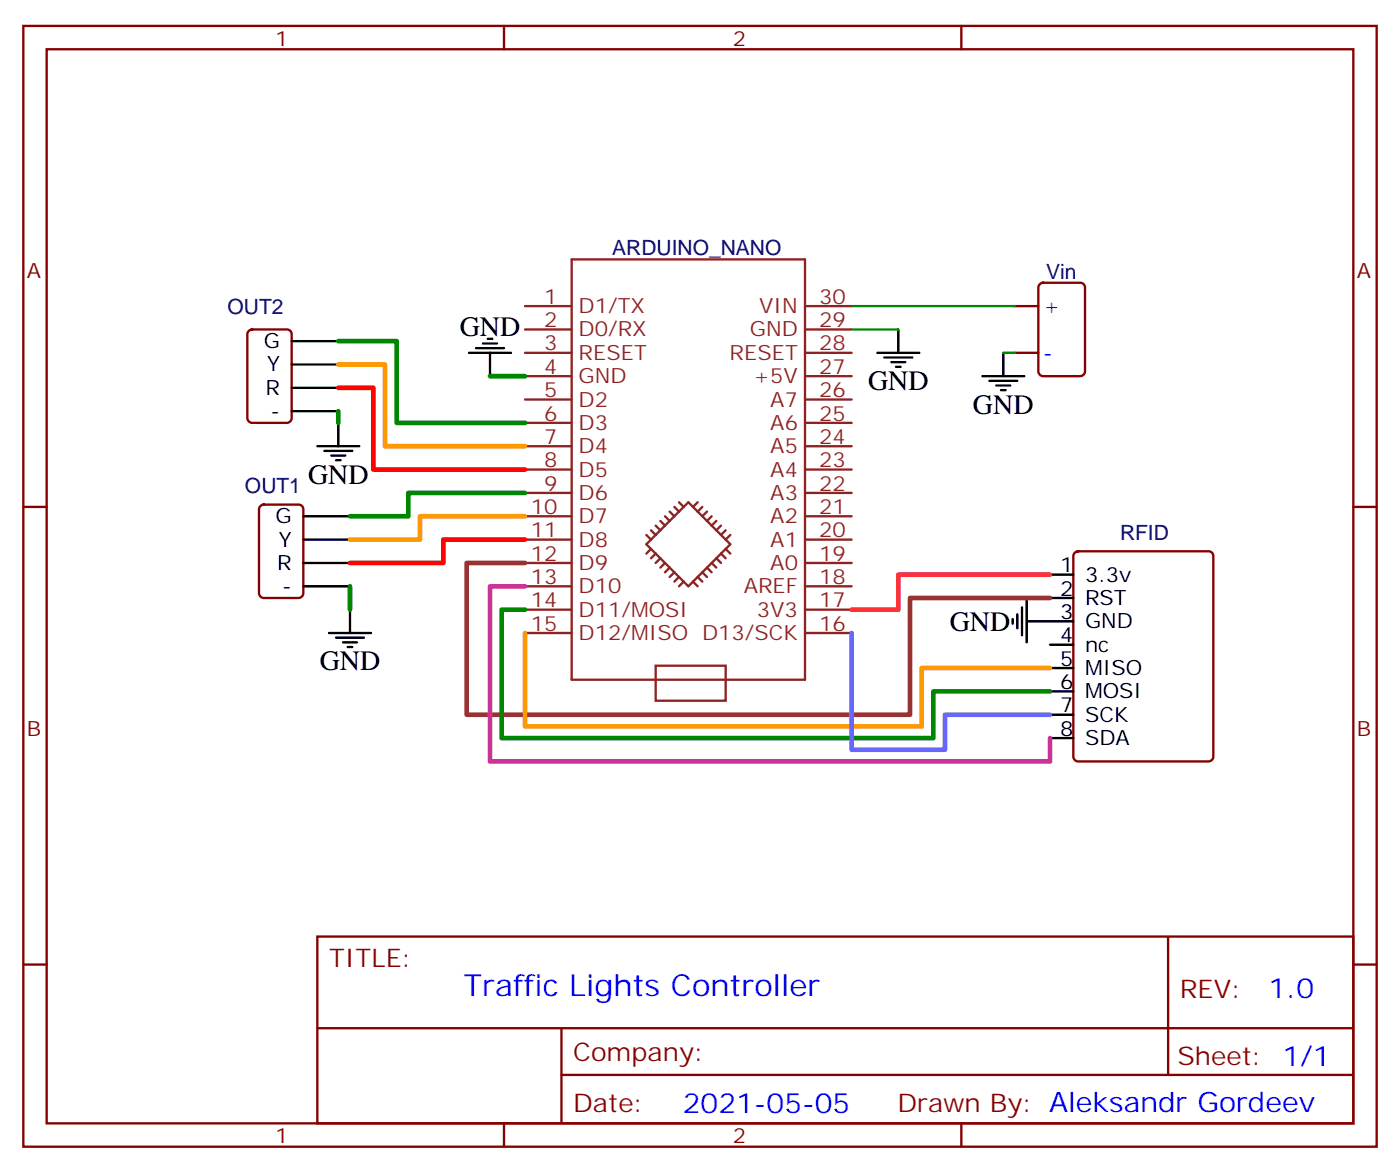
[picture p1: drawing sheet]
<svg xmlns="http://www.w3.org/2000/svg" width="212mm" height="177mm" viewBox="0 0 212 177" stroke-linecap="round" stroke-linejoin="round" font-family="sans-serif">
<g fill="none" stroke="#870000" stroke-width=".35">
<path d="M3.5 3.9h204.6v169.3h-204.6zM7.1 7.4h197.5v162.3h-197.5zM76.2 3.9v3.5M145.3 3.9v3.5M37.6 50l.5-.2h5.3a.71 .71 0 0 1 .7 .7v12.7a.76 .76 0 0 1-.7 .7h-5.3a.76 .76 0 0 1-.7-.7v-12.7zM153.5 46.2h3.5M153.5 53.3h3.5M157.2 42.9l.5-.2h5.6a.71 .71 0 0 1 .7 .7v12.7a.76 .76 0 0 1-.7 .7h-5.6a.76 .76 0 0 1-.7-.7v-12.7zM3.5 76.6h3.6M39.4 76.4l.5-.2h5.3a.71 .71 0 0 1 .7 .7v12.7a.76 .76 0 0 1-.7 .7h-5.3a.76 .76 0 0 1-.7-.7v-12.7zM204.6 76.6h3.5M162.5 83.5l.5-.2h19.7a.71 .71 0 0 1 .7 .7v30.3a.76 .76 0 0 1-.7 .7h-19.7a.76 .76 0 0 1-.7-.7v-30.3z"/>
<path d="M3.5 145.7h3.6M48 141.5h156.6v28.2h-156.6zM48 155.3h156.5M84.9 155.3v14.2M176.6 141.5v20.9M204.6 145.7h3.5M76.2 169.7v3.5M84.9 162.4h119.6M145.3 169.7v3.5"/>
</g>
<g fill="none" stroke="#8c2424" stroke-width=".35">
<path d="M86.4 39.2h35.3v63.5h-35.3zM79.4 56.8h7M79.4 53.3h7M79.4 49.8h7M79.4 46.2h7M121.7 56.8h7.1M121.7 53.3h7.1M121.7 49.8h7.1M121.7 46.2h7.1M79.4 78h7M79.4 74.5h7M79.4 70.9h7"/>
<path d="M79.4 67.4h7M79.4 63.9h7M79.4 60.4h7M99.1 79.4l.7 .7M99.8 78.7l.7 .7M100.5 78l.7 .7M101.2 77.3l.8 .7M102 76.6l.7 .7M102.7 75.9l.7 .7M105.5 75.9l-.7 .7M106.2 76.6l-.7 .7M106.9 77.3l-.7 .7"/>
<path d="M107.6 78l-.7 .7M108.3 78.7l-.7 .7M109 79.4l-.7 .7M121.7 78h7.1M121.7 74.5h7.1M121.7 70.9h7.1M121.7 67.4h7.1M121.7 63.9h7.1M121.7 60.4h7.1M79.4 92.1h7M79.4 88.6h7M79.4 85.1h7"/>
<path d="M79.4 81.5h7M79.4 95.6h7M97.7 82.2l6.4-6.3 6.3 6.3-6.3 6.4zM97.7 80.8l.7 .7M98.4 82.9l-.7 .7M98.4 80.1l.7 .7M99.1 83.6l-.7 .7M99.8 84.3l-.7 .8M100.5 85.1l-.7 .7M101.2 85.8l-.7 .7M102 86.5l-.8 .7M102.7 87.2l-.7 .7"/>
<path d="M103.4 87.9l-.7 .7M104.8 87.9l.7 .7M105.5 87.2l.7 .7M106.2 86.5l.7 .7M106.9 85.8l.7 .7M107.6 85.1l.7 .7M108.3 84.3l.7 .8M109 83.6l.7 .7M109.7 82.9l.7 .7M109.7 80.1l-.7 .7M110.4 80.8l-.7 .7M121.7 92.1h7.1"/>
<path d="M121.7 88.6h7.1M121.7 85.1h7.1M121.7 81.5h7.1M121.7 95.6h7.1M99.1 100.6h10.6v5.3h-10.6z"/>
</g>
<path d="M128.8 46.2h24.7M128.8 49.8h7M151.7 53.3h1.8" fill="none" stroke="#008700" stroke-width=".35"/>
<g fill="none" stroke="#000" stroke-width=".35">
<path d="M44.1 58.6h7.1M44.1 55.1h7.1M44.1 51.5h7.1M70.9 53.3h6.4M72 52.6h4.2M73 51.9h2.1M73.7 51.2h.7M74.1 53.3v3.5M132.6 53.3h6.4M133.7 54h4.2M134.8 54.7h2.1M135.5 55.4h.7"/>
<path d="M135.8 49.8v3.5M148.5 56.8h6.4M149.6 57.5h4.2M150.6 58.2h2.2M151.3 58.9h.7M151.7 53.3v3.5M44.1 62.1h7.1M45.9 78h7M48 67.4h6.3M49 68.1h4.3M50.1 68.8h2.1M50.8 69.5h.7"/>
<path d="M51.2 63.9v3.5M45.9 88.6h7M45.9 85.1h7M45.9 81.5h7M49.7 95.6h6.4M50.8 96.3h4.2M51.9 97h2.1M52.6 97.8h.7M52.9 92.1v3.5M153.1 93.5v.7M153.8 92.8v2.1M154.5 91.8v4.2"/>
<path d="M155.2 93.9h7.1M155.2 90.7v6.3M158.7 86.8h3.6M158.7 90.3h3.6M158.7 97.4h3.6M158.7 100.9h3.6M158.7 104.5h3.6M158.7 108h3.6M158.7 111.5h3.6"/>
</g>
<path d="M158.7 86.8h-22.9v5.3h-7" fill="none" stroke="#f33" stroke-width=".71"/>
<path d="M79.4 85.1h-8.8v22.9h67v-17.7h21.1" fill="none" stroke="#933" stroke-width=".71"/>
<path d="M51.2 55.1h7v12.3h21.2M79.4 78h-15.9v3.5h-10.6M79.4 95.6v14.1h59.9v-8.8h19.4" fill="none" stroke="#f90" stroke-width=".71"/>
<path d="M51.2 51.5h8.8v12.4h19.4M74.1 56.8h5.3M51.2 62.1v1.8M79.4 74.5h-17.7v3.5h-8.8M52.9 88.6v3.5M79.4 92.1h-3.6v19.4h65.3v-7h17.6" fill="none" stroke="#008700" stroke-width=".71"/>
<path d="M128.8 95.6v17.7h14.1v-5.3h15.8" fill="none" stroke="#66f" stroke-width=".71"/>
<path d="M79.4 88.6h-5.3v26.4h84.6v-3.5" fill="none" stroke="#c39" stroke-width=".71"/>
<path d="M51.2 58.6h5.2v12.3h23M79.4 81.5h-12.4v3.6h-14.1" fill="none" stroke="#f00" stroke-width=".71"/>
<text font-size="4.6" fill="#00f" x="70.1" y="150.5">Traffic Lights Controller</text>
<g font-size="4.2">
<text x="69.5" y="50.8">GND</text>
<text x="131.2" y="58.9">GND</text>
<text x="147.1" y="62.5">GND</text>
<text x="46.6" y="73.1">GND</text>
<text x="143.6" y="95.3">GND</text>
<text x="48.3" y="101.3">GND</text>
</g>
<g font-size="4.2" fill="#00f">
<text x="191.8" y="150.8">1.0</text>
<text x="103.2" y="168.1">2021-05-05</text>
</g>
<g font-size="3.9" fill="#800">
<text x="49.7" y="146.1">TITLE:</text>
<text x="178.4" y="150.8">REV:</text>
<text x="86.6" y="160.3">Company:</text>
<text x="178" y="160.9">Sheet: 1/1</text>
<text x="86.6" y="168">Date:</text>
<text x="135.7" y="168">Drawn By: Aleksandr Gordeev</text>
</g>
<g font-size="3.2" fill="#800">
<text x="41.6" y="6.9">1</text>
<text x="110.8" y="6.9">2</text>
<text x="4.1" y="42">A</text>
<text x="205.1" y="42">A</text>
<text x="4.1" y="111.2">B</text>
<text x="205.1" y="111.2">B</text>
<text x="41.6" y="172.7">1</text>
<text x="110.8" y="172.7">2</text>
</g>
<g font-size="3.2" fill="#000080">
<text x="92.6" y="38.6">ARDUINO_NANO</text>
<text x="34.4" y="47.5">OUT2</text>
<text x="158.2" y="42.1">Vin</text>
<text x="37" y="74.5">OUT1</text>
<text x="169.3" y="81.5">RFID</text>
</g>
<g font-size="3.2" fill="#8d2323">
<text x="82.3" y="45.9">1</text>
<text x="87.5" y="47.3">D1/TX</text>
<text x="114.8" y="47.3">VIN</text>
<text x="123.8" y="45.9">30</text>
<text x="82.3" y="53">3</text>
<text x="82.3" y="49.4">2</text>
<text x="87.5" y="50.8">D0/RX</text>
<text x="113.4" y="50.8">GND</text>
<text x="123.8" y="49.4">29</text>
<text x="123.8" y="53">28</text>
<text x="82.3" y="56.5">4</text>
<text x="87.5" y="57.9">GND</text>
<text x="87.5" y="54.4">RESET</text>
<text x="110.3" y="54.4">RESET</text>
<text x="113.9" y="57.9">+5V</text>
<text x="123.8" y="56.5">27</text>
<text x="82.3" y="63.5">6</text>
<text x="82.3" y="60">5</text>
<text x="87.5" y="64.9">D3</text>
<text x="87.5" y="61.4">D2</text>
<text x="116.5" y="61.4">A7</text>
<text x="116.5" y="64.9">A6</text>
<text x="123.8" y="60">26</text>
<text x="123.8" y="63.5">25</text>
<text x="82.3" y="70.6">8</text>
<text x="82.3" y="67.1">7</text>
<text x="87.5" y="68.5">D4</text>
<text x="116.5" y="68.5">A5</text>
<text x="123.8" y="67.1">24</text>
<text x="123.8" y="70.6">23</text>
<text x="80.3" y="77.6">10</text>
<text x="82.3" y="74.1">9</text>
<text x="87.5" y="75.5">D6</text>
<text x="87.5" y="72">D5</text>
<text x="116.5" y="72">A4</text>
<text x="116.5" y="75.5">A3</text>
<text x="123.8" y="74.1">22</text>
<text x="123.8" y="77.6">21</text>
<text x="80.3" y="81.2">11</text>
<text x="87.5" y="82.6">D8</text>
<text x="87.5" y="79.1">D7</text>
<text x="116.5" y="79.1">A2</text>
<text x="116.5" y="82.6">A1</text>
<text x="123.8" y="81.2">20</text>
<text x="80.3" y="88.2">13</text>
<text x="80.3" y="84.7">12</text>
<text x="87.5" y="89.6">D10</text>
<text x="87.5" y="86.1">D9</text>
<text x="112.4" y="89.6">AREF</text>
<text x="116.5" y="86.1">A0</text>
<text x="123.8" y="84.7">19</text>
<text x="123.8" y="88.2">18</text>
<text x="80.3" y="91.8">14</text>
<text x="80.3" y="95.3">15</text>
<text x="87.5" y="93.2">D11/MOSI</text>
<text x="114.4" y="93.2">3V3</text>
<text x="123.8" y="91.8">17</text>
<text x="123.8" y="95.3">16</text>
<text x="87.5" y="96.7">D12/MISO D13/SCK</text>
</g>
<g font-size="3.2" fill="#00f">
<text x="157.7" y="47.3">+</text>
<text x="157.7" y="54.4">-</text>
</g>
<g font-size="3.2">
<text x="39.9" y="52.6">G</text>
<text x="40.1" y="59.7">R</text>
<text x="40.4" y="56.1">Y</text>
<text x="40.9" y="63.2">-</text>
<text x="41.6" y="79.1">G</text>
<text x="42.1" y="82.6">Y</text>
<text x="41.9" y="86.1">R</text>
<text x="42.7" y="89.6">-</text>
<text x="160.3" y="86.5">1</text>
<text x="160.3" y="90">2</text>
<text x="164" y="87.9">3.3v</text>
<text x="160.3" y="93.5">3</text>
<text x="164" y="91.4">RST</text>
<text x="164" y="94.9">GND</text>
<text x="160.3" y="97">4</text>
<text x="160.3" y="100.6">5</text>
<text x="164" y="98.5">nc</text>
<text x="164" y="102">MISO</text>
<text x="160.3" y="104.1">6</text>
<text x="160.3" y="107.6">7</text>
<text x="164" y="105.5">MOSI</text>
<text x="160.3" y="111.2">8</text>
<text x="164" y="109">SCK</text>
<text x="164" y="112.6">SDA</text>
</g>
</svg>
